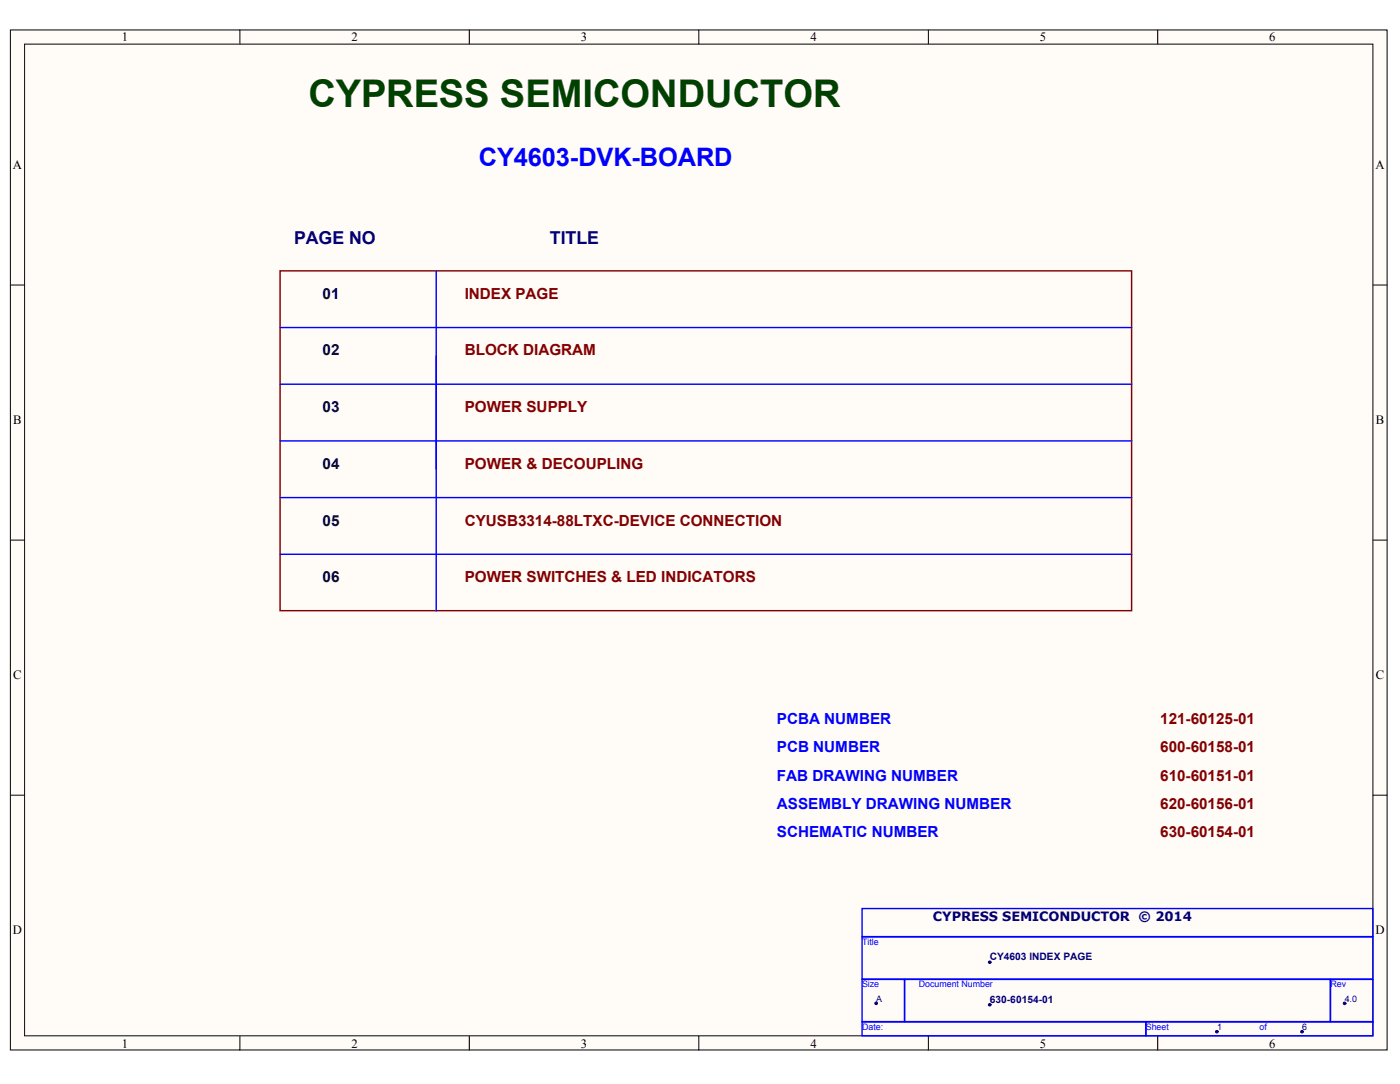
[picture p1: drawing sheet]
<svg xmlns="http://www.w3.org/2000/svg" width="279mm" height="216mm" viewBox="0 0 279 216" stroke-linecap="round" stroke-linejoin="round" font-family="sans-serif">
<g fill="#fffcf8" stroke="#000" stroke-width=".2">
<path d="M2.1 6h274.4v203.1h-274.4z"/>
<path d="M4.9 8.8h268.7v197.5h-268.7z"/>
</g>
<g fill="none" stroke="#000" stroke-width=".2">
<path d="M47.8 6v2.8M93.5 6v2.8M139.3 6v2.8M185 6v2.8M230.8 6v2.8M2.1 56.8h2.8M273.7 56.8h2.8M2.1 107.6h2.8M273.7 107.6h2.8M2.1 158.4h2.8M273.7 158.4h2.8M47.8 206.4v2.8"/>
<path d="M93.5 206.4v2.8M139.3 206.4v2.8M185 206.4v2.8M230.8 206.4v2.8"/>
</g>
<g fill="none" stroke="#00f" stroke-width=".28">
<path d="M86.9 53.9v67.8M55.8 65.2h169.8M55.8 76.5h169.8M55.8 87.8h169.8M55.8 99.1h169.8M55.8 110.4h169.8M171.8 181h101.8v5.5h-101.8zM171.8 186.6h101.8v8.4h-101.8zM171.8 195.1h8.5v8.4h-8.5zM180.3 195.1h84.9v8.4h-84.9zM265.2 195.1h8.4v8.4h-8.4zM171.8 203.5h56.6v2.8h-56.6z"/>
<path d="M228.4 203.5h45.2v2.8h-45.2z"/>
</g>
<g fill="#000080" stroke="#000080" stroke-width=".2">
<circle cx="259.5" cy="205.5" r=".26"/>
<circle cx="242.5" cy="205.5" r=".26"/>
<circle cx="174.6" cy="199.8" r=".26"/>
<circle cx="197.3" cy="191.7" r=".26"/>
<circle cx="268" cy="199.8" r=".26"/>
<circle cx="197.3" cy="200.1" r=".26"/>
</g>
<path d="M55.8 53.9h169.8v67.7h-169.8z" fill="none" stroke="#800000" stroke-width=".28"/>
<text font-size="7.6" fill="#004100" x="61.5" y="21.3">CYPRESS SEMICONDUCTOR</text>
<text font-size="5.1" fill="#00f" x="95.5" y="33.1">CY4603-DVK-BOARD</text>
<g font-size="3.5" fill="#000084">
<text x="58.6" y="48.7">PAGE NO</text>
<text x="109.6" y="48.7">TITLE</text>
</g>
<g font-size="3" fill="#000042">
<text x="64.3" y="59.5">01</text>
<text x="64.3" y="70.8">02</text>
<text x="64.3" y="82.1">03</text>
<text x="64.3" y="93.4">04</text>
<text x="64.3" y="104.7">05</text>
<text x="64.3" y="116">06</text>
</g>
<g font-size="3" fill="#840000">
<text x="92.6" y="59.5">INDEX PAGE</text>
<text x="92.6" y="70.8">BLOCK DIAGRAM</text>
<text x="92.6" y="82.1">POWER SUPPLY</text>
<text x="92.6" y="93.4">POWER &amp; DECOUPLING</text>
<text x="92.6" y="104.7">CYUSB3314-88LTXC-DEVICE CONNECTION</text>
<text x="92.6" y="116">POWER SWITCHES &amp; LED INDICATORS</text>
<text x="231.3" y="149.8">600-60158-01</text>
<text x="231.3" y="144.2">121-60125-01</text>
<text x="231.3" y="155.5">610-60151-01</text>
<text x="231.3" y="161.1">620-60156-01</text>
<text x="231.3" y="166.8">630-60154-01</text>
</g>
<g font-size="3" fill="#00f">
<text x="154.8" y="149.8">PCB NUMBER</text>
<text x="154.8" y="144.2">PCBA NUMBER</text>
<text x="154.8" y="155.5">FAB DRAWING NUMBER</text>
<text x="154.8" y="161.1">ASSEMBLY DRAWING NUMBER</text>
<text x="154.8" y="166.8">SCHEMATIC NUMBER</text>
</g>
<text font-size="2.6" fill="#000080" x="186" y="183.5">CYPRESS SEMICONDUCTOR © 2014</text>
<g font-size="2.5">
<text x="24.3" y="8.2">1</text>
<text x="70" y="8.2">2</text>
<text x="115.8" y="8.2">3</text>
<text x="161.5" y="8.2">4</text>
<text x="207.2" y="8.2">5</text>
<text x="253" y="8.2">6</text>
<text x="2.6" y="33.7">A</text>
<text x="274.2" y="33.7">A</text>
<text x="2.6" y="84.5">B</text>
<text x="274.2" y="84.5">B</text>
<text x="2.6" y="135.3">C</text>
<text x="274.2" y="135.3">C</text>
<text x="2.6" y="186.1">D</text>
<text x="274.2" y="186.1">D</text>
<text x="24.3" y="208.6">1</text>
<text x="70" y="208.6">2</text>
<text x="115.8" y="208.6">3</text>
<text x="161.5" y="208.6">4</text>
<text x="207.2" y="208.6">5</text>
<text x="253" y="208.6">6</text>
</g>
<g font-size="2" fill="#000080">
<text x="197.3" y="191.2">CY4603 INDEX PAGE</text>
<text x="197.3" y="199.7">630-60154-01</text>
</g>
<g font-size="1.8" fill="#00f">
<text x="171.8" y="188.2">Title</text>
<text x="171.8" y="196.6">Size</text>
<text x="183.1" y="196.6">Document Number</text>
<text x="265.2" y="196.6">Rev</text>
<text x="171.8" y="205.1">Date:</text>
<text x="228.4" y="205.1">Sheet</text>
<text x="251.1" y="205.1">of</text>
</g>
<g font-size="1.8" fill="#000080">
<text x="174.6" y="199.5">A</text>
<text x="268" y="199.5">4.0</text>
<text x="242.6" y="205.1">1</text>
<text x="259.5" y="205.1">6</text>
</g>
</svg>
